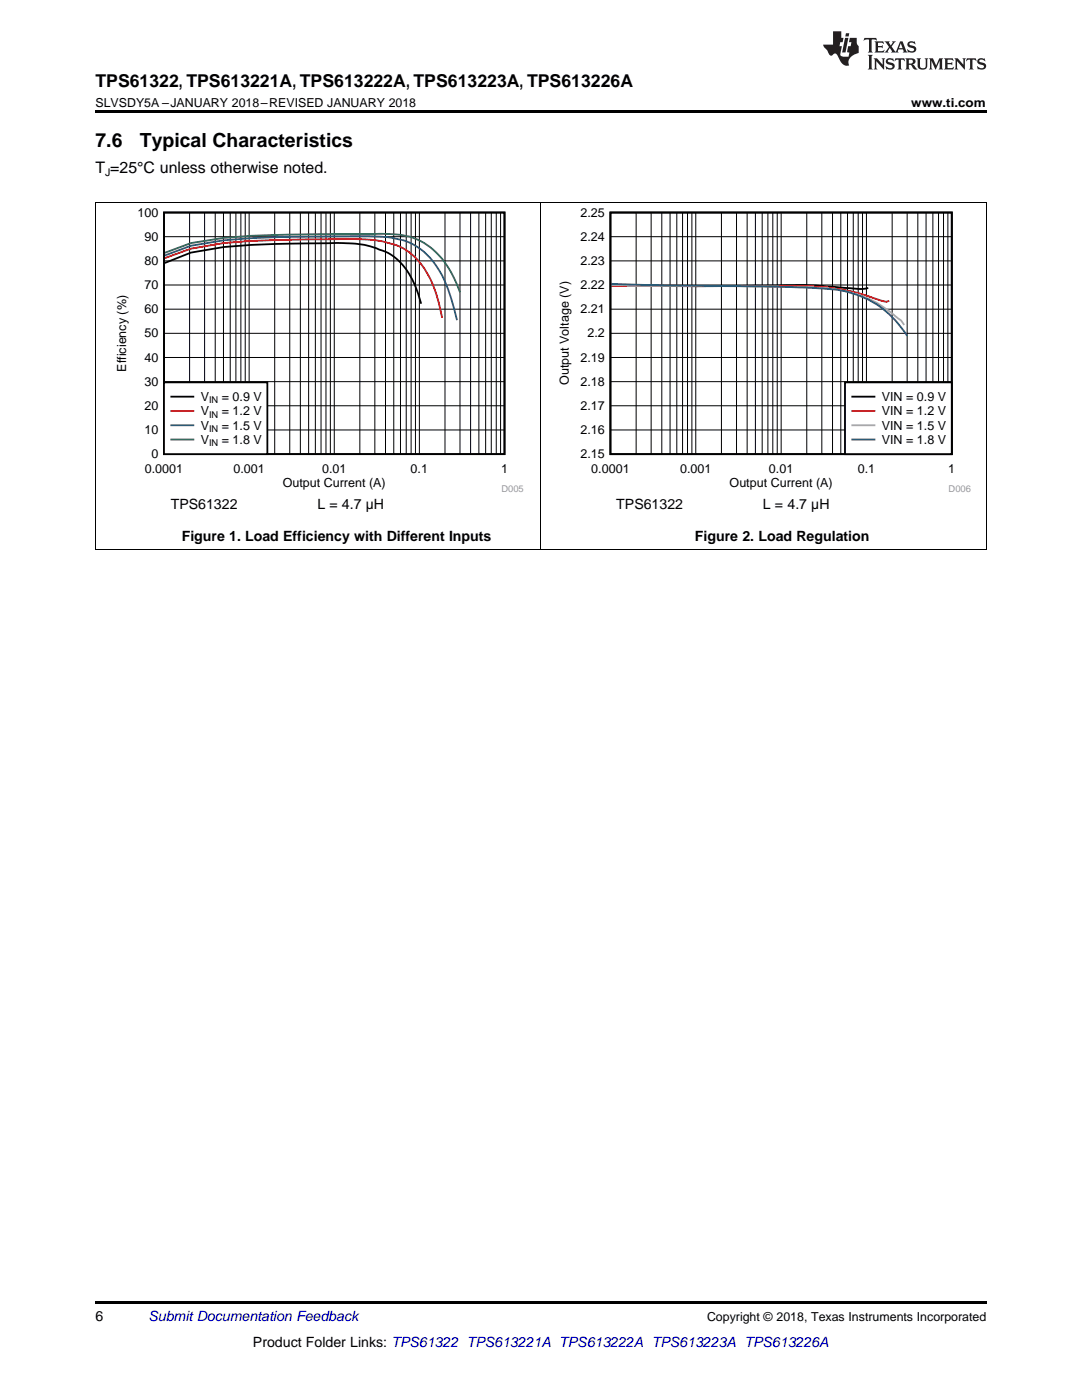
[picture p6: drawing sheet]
<svg xmlns="http://www.w3.org/2000/svg" width="216mm" height="279mm" viewBox="0 0 216 279" stroke-linecap="round" stroke-linejoin="round" font-family="sans-serif">
<path d="M19 109.6h.2zM196.7 109.6h.1zM19 259.7h177.8v.5h-177.8z" fill="#000"/>
<path d="M19.1 40.4v69.2M107.9 40.4v69.2M196.8 40.4v69.2M19 109.6h177.8" fill="none" stroke="#000" stroke-width=".2"/>
<path d="M22.8 41.4h81.7v56.9h-81.7z" fill-rule="evenodd" fill="#fff"/>
<path d="M32.7 42.4h68v48.2h-68zM32.9 52.5l5.2-2.1a104.1 104.1 0 0 1 19.7-1.8h6.5a28.7 28.7 0 0 1 10.8 .9l.6 .3a10.4 10.4 0 0 1 6.5 5.9l1.2 2.9 .6 2" fill="none" stroke="#000" stroke-width=".36"/>
<g fill="none" stroke="#000" stroke-width=".2">
<path d="M32.7 56.9h68M32.7 52.1h68M32.7 47.2h68M37.8 42.4v48.2M40.8 42.4v48.2M42.9 42.4v48.2M44.6 42.4v48.2M45.9 42.4v48.2M47.1 42.4v48.2M48.1 42.4v48.2M48.9 42.4v48.2M49.7 42.4v48.2"/>
<path d="M54.8 42.4v48.2M57.8 42.4v48.2M59.9 42.4v48.2M61.6 42.4v48.2M62.9 42.4v48.2M64.1 42.4v48.2M65 42.4v48.2M65.9 42.4v48.2M66.7 42.4v48.2M71.8 42.4v48.2M74.8 42.4v48.2M76.9 42.4v48.2"/>
<path d="M78.6 42.4v48.2M79.9 42.4v48.2M81.1 42.4v48.2M82 42.4v48.2M82.9 42.4v48.2M83.7 42.4v48.2M88.8 42.4v48.2M91.8 42.4v48.2M93.9 42.4v48.2M95.6 42.4v48.2M96.9 42.4v48.2M98 42.4v48.2"/>
<path d="M99 42.4v48.2M99.9 42.4v48.2M32.7 76.2h68M32.7 71.3h68M32.7 66.5h68M32.7 61.7h68M32.7 85.8h68M32.7 81h68"/>
</g>
<path d="M32.9 51.5l5.2-1.9a101.8 101.8 0 0 1 19.7-1.8h6.5a68.6 68.6 0 0 1 12 .4 12 12 0 0 1 6.5 3.2 19.1 19.1 0 0 1 4.8 9.2l.6 2.8" fill="none" stroke="#f00" stroke-width=".36"/>
<path d="M32.9 51l5.2-2a108.2 108.2 0 0 1 19.7-1.7l14.3-.2a25.5 25.5 0 0 1 9.5 1.3 14.4 14.4 0 0 1 7.2 7.8 44.9 44.9 0 0 1 2.4 7.7" fill="none" stroke="#295c75" stroke-width=".36"/>
<path d="M32.9 50.5l5.2-2a117.2 117.2 0 0 1 22.1-1.7l14.9-.1a16.9 16.9 0 0 1 9.6 1.8 16.8 16.8 0 0 1 6.5 8.3l.6 1.5" fill="none" stroke="#286b49" stroke-width=".36"/>
<path d="M32.7 76.3h20.6v14.3h-20.6z" fill-rule="evenodd" fill="#fff"/>
<path d="M32.7 76.3h20.6v14.3h-20.6zM34.2 79.2h4.4" fill="none" stroke="#000" stroke-width=".36"/>
<path d="M34.2 82h4.4" fill="none" stroke="#f00" stroke-width=".36"/>
<path d="M34.2 84.9h4.4" fill="none" stroke="#295c75" stroke-width=".36"/>
<path d="M34.2 87.7h4.4" fill="none" stroke="#286b49" stroke-width=".36"/>
<path d="M111.1 41.4h82.6v56.9h-82.6z" fill-rule="evenodd" fill="#fff"/>
<path d="M121.8 42.4h68.1v48.2h-68.1zM122 57h29.1a129.1 129.1 0 0 1 13.2 .1l4.2 .3a17.5 17.5 0 0 0 4.7 .1" fill="none" stroke="#000" stroke-width=".37"/>
<g fill="none" stroke="#000" stroke-width=".2">
<path d="M121.8 56.9h68.1M121.8 52.1h68.1M121.8 47.2h68.1M126.9 42.4v48.2M129.9 42.4v48.2M132.1 42.4v48.2M133.7 42.4v48.2M135 42.4v48.2M136.2 42.4v48.2M137.2 42.4v48.2M138.1 42.4v48.2M138.8 42.4v48.2"/>
<path d="M144 42.4v48.2M147 42.4v48.2M149.1 42.4v48.2M150.7 42.4v48.2M152.1 42.4v48.2M153.2 42.4v48.2M154.2 42.4v48.2M155.1 42.4v48.2M155.9 42.4v48.2M161 42.4v48.2M164 42.4v48.2M166.1 42.4v48.2"/>
<path d="M167.8 42.4v48.2M169.1 42.4v48.2M170.3 42.4v48.2M171.2 42.4v48.2M172.1 42.4v48.2M172.9 42.4v48.2M178 42.4v48.2M181 42.4v48.2M183.1 42.4v48.2M184.8 42.4v48.2M186.1 42.4v48.2M187.3 42.4v48.2"/>
<path d="M188.3 42.4v48.2M189.1 42.4v48.2M121.8 76.2h68.1M121.8 71.3h68.1M121.8 66.5h68.1M121.8 61.7h68.1M121.8 85.8h68.1M121.8 81h68.1"/>
</g>
<path d="M122 57.1h35.1a47.1 47.1 0 0 1 19.1 3l.6 .1 .6-.1" fill="none" stroke="#f00" stroke-width=".37"/>
<path d="M122 57l35.7 .2a51.9 51.9 0 0 1 11.3 1 21.9 21.9 0 0 1 10.2 5.3l.6 .5 .6 .9" fill="none" stroke="#aaa" stroke-width=".37"/>
<path d="M122 56.7l11.8 .3 25.1 .3a50 50 0 0 1 10.7 1.1 18.9 18.9 0 0 1 11.4 8.6" fill="none" stroke="#295c75" stroke-width=".37"/>
<path d="M168.6 76.3h21.3v14.3h-21.3z" fill-rule="evenodd" fill="#fff"/>
<path d="M168.6 76.3h21.3v14.3h-21.3zM170.1 79.2h4.4" fill="none" stroke="#000" stroke-width=".37"/>
<path d="M170.1 82h4.4" fill="none" stroke="#f00" stroke-width=".37"/>
<path d="M170.1 84.9h4.4" fill="none" stroke="#aaa" stroke-width=".37"/>
<path d="M170.1 87.7h4.4" fill="none" stroke="#295c75" stroke-width=".37"/>
<path d="M19 40.4h177.8" fill="none" stroke="#000" stroke-width=".2"/>
<path d="M19 22h177.8v.5h-177.8z" fill="#000"/>
<g fill="#231f20">
<path d="M172.5 7.6l-.1 .5 .4-.2h.6v.1v2.1l-.2 .4h.9l-.2-.4v-2.1l.1-.1h.5l.5 .2-.2-.5zM174.5 8.3l.2 .3v1.5l-.2 .4h1.8l.2-.6a1.04 1.04 0 0 1-1.3 .2v-.7h.6l.3 .2v-.6l-.3 .2h-.6v-.6l.8-.1 .4 .3-.2-.5zM176.5 8.3l.9 1.1-.9 1.1h.8l-.2-.2 .4-.7 .5 .7-.2 .2h1.5l-.2-.2 .2-.4h.9l.1 .4-.2 .2h1l-.3-.3-.7-1.9h-.5l-.9 2-.8-1 .9-1h-.8l.1 .3-.4 .5-.3-.6 .1-.2zM179.7 8.6l.4 1h-.7zM181.3 8.4a.63 .63 0 0 0-.2 .7 .63 .63 0 0 0 .6 .4l.6 .2 .1 .2a.75 .75 0 0 1-.7 .4 .75 .75 0 0 1-.6-.5l.1 .7 .1-.1a1.11 1.11 0 0 0 1.5-.6 1.13 1.13 0 0 0-1.2-.8l-.1-.4a1.04 1.04 0 0 1 1.2 .2l-.2-.5-.2 .1-.4-.2zM173.2 10.9l.2 .4v2.2l-.2 .4h1l-.3-.4v-2.2l.3-.4zM174.3 11.6l.3 .4v1.5l-.3 .4h.8l-.2-.4v-1.3l1.5 1.7v-1.9l.2-.4h-.7l.2 .4v.9l-1.1-1.3zM177 11.8a.62 .62 0 0 0-.2 .7 .62 .62 0 0 0 .6 .4l.6 .1 .1 .3a.76 .76 0 0 1-.7 .3 .76 .76 0 0 1-.7-.4l.2 .7 .1-.1a1.11 1.11 0 0 0 1.5-.6 1.13 1.13 0 0 0-1.2-.8l-.1-.4a1.04 1.04 0 0 1 1.2 .2l-.2-.6-.2 .1-.5-.1zM178.7 11.6l-.2 .6a.61 .61 0 0 1 .8-.3v1.6l-.2 .4h.9l-.2-.4v-1.6a.63 .63 0 0 1 .7 .3l-.1-.6zM180.6 11.6l.3 .4v1.5l-.3 .4h1l-.2-.2-.1-.8 .6 .2a.76 .76 0 0 0 1.2 .7l-1-1a.58 .58 0 0 0 .6-.5 .58 .58 0 0 0-.5-.6zM181.4 11.9h.1a.45 .45 0 0 1 .5 .1 .45 .45 0 0 1 .1 .5l-.8 .2zM182.9 11.6l.2 .2a2.17 2.17 0 0 0 .3 1.9 .99 .99 0 0 0 1.6-.6v-1.1l.2-.4h-.7l.2 .2a1.92 1.92 0 0 1-.2 1.8 .6 .6 0 0 1-.9-.5v-1.1l.2-.4zM185.4 11.6l.2 .4v1.5l-.2 .4h.7l-.2-.4v-1.4l.8 1.8 .8-1.8v1.4l-.2 .4h.9l-.2-.4v-1.5l.2-.4h-.8l-.6 1.5-.6-1.5zM188.4 11.6l.2 .4v1.5l-.2 .4h1.8l.1-.6a1.04 1.04 0 0 1-1.2 .1v-.6h.5l.4 .2v-.6l-.4 .2h-.5v-.7h.8l.3 .3-.1-.6zM190.5 11.6l.2 .4v1.5l-.2 .4h.7l-.2-.4v-1.3l1.5 1.7v-1.9l.2-.4h-.7l.2 .4v.9l-1.1-1.3zM192.9 11.6l-.1 .6a.61 .61 0 0 1 .7-.3l.1 1.6-.3 .4h1l-.3-.4 .1-1.6a.63 .63 0 0 1 .7 .3l-.1-.6zM195.2 11.8a.62 .62 0 0 0-.2 .7 .62 .62 0 0 0 .6 .4l.6 .1 .1 .3a.76 .76 0 0 1-.7 .3 .76 .76 0 0 1-.6-.4l.1 .7 .1-.1a1.11 1.11 0 0 0 1.6-.6 1.13 1.13 0 0 0-1.3-.8l-.1-.4a1.04 1.04 0 0 1 1.2 .2l-.1-.6-.2 .1-.5-.1z"/>
<path d="M166.2 6.3v2.6h-1.9v.4l.8 .9a.91 .91 0 0 0 1 .8 .56 .56 0 0 1 .5-.3 .56 .56 0 0 1 .5 .3l.4 .8a1.53 1.53 0 0 0 1.9 1.2 1.54 1.54 0 0 1 1-2.1l.9-.3v-1.4a1.52 1.52 0 0 1-.4-1.6h-1.3l-.2 .8h.5l-.2 .8h-.5l-.1 1v.2l.4 .1-.2 .8a1.93 1.93 0 0 1-1.6-.3l.3-1.8h-.5l.2-.8h.4l.2-.8h-.4v-1.3zM168.6 7.6l-.6 2.9h.7l.6-2.9zM168.8 6.6l-.1 .7h.6l.2-.7z"/>
</g>
<g font-size="3.9">
<text x="19" y="29.3">7.6</text>
<text x="27.9" y="29.3">Typical Characteristics</text>
</g>
<text font-size="3.5" x="19" y="17.3">TPS61322, TPS613221A, TPS613222A, TPS613223A, TPS613226A</text>
<text font-size="3.2" x="19" y="34.4">T =25°C unless otherwise noted.</text>
<g font-size="2.8">
<text x="34.1" y="101.5">TPS61322</text>
<text x="63.3" y="101.5">L = 4.7 µH</text>
<text x="123" y="101.5">TPS61322</text>
<text x="152.2" y="101.5">L = 4.7 µH</text>
<text x="36.3" y="107.9">Figure 1. Load Efficiency with Different Inputs</text>
<text x="138.7" y="107.9">Figure 2. Load Regulation</text>
<text x="19" y="263.6">6</text>
<text x="50.5" y="268.9">Product Folder Links: TPS61322 TPS613221A TPS613222A TPS613223A TPS613226A</text>
</g>
<text font-size="2.8" fill="#0000c8" x="29.6" y="263.6">Submit Documentation Feedback</text>
<g font-size="2.5">
<text x="19" y="21.4">SLVSDY5A –JANUARY 2018–REVISED JANUARY 2018</text>
<text x="181.8" y="21.4">www.ti.com</text>
<text x="27.4" y="43.2">100</text>
<text x="115.8" y="43.2">2.25</text>
<text x="28.8" y="52.9">80</text>
<text x="28.8" y="48.1">90</text>
<text x="115.8" y="52.9">2.23</text>
<text x="115.8" y="48.1">2.24</text>
<text x="28.8" y="57.7">70</text>
<text x="115.8" y="57.7">2.22</text>
<text x="28.8" y="62.5">60</text>
<text x="115.8" y="62.5">2.21</text>
<text x="28.8" y="67.3">50</text>
<text x="117.2" y="67.3">2.2</text>
<text x="25.2" y="74.2" transform="rotate(-90 25.2 74.2)">Efficiency (%)</text>
<text x="28.8" y="77">30</text>
<text x="28.8" y="72.2">40</text>
<text x="113.5" y="76.9" transform="rotate(-90 113.5 76.9)">Output Voltage (V)</text>
<text x="115.8" y="77">2.18</text>
<text x="115.8" y="72.2">2.19</text>
<text x="28.8" y="81.8">20</text>
<text x="40" y="80">V</text>
<text x="40" y="82.9">V</text>
<text x="44.3" y="80">= 0.9 V</text>
<text x="44.3" y="82.9">= 1.2 V</text>
<text x="115.8" y="81.8">2.17</text>
<text x="176" y="80">VIN = 0.9 V</text>
<text x="176" y="82.9">VIN = 1.2 V</text>
<text x="28.8" y="86.6">10</text>
<text x="40" y="85.8">V</text>
<text x="40" y="88.6">V</text>
<text x="44.3" y="85.8">= 1.5 V</text>
<text x="44.3" y="88.6">= 1.8 V</text>
<text x="115.8" y="86.6">2.16</text>
<text x="176" y="85.8">VIN = 1.5 V</text>
<text x="176" y="88.6">VIN = 1.8 V</text>
<text x="28.9" y="94.3">0.0001</text>
<text x="30.2" y="91.4">0</text>
<text x="46.6" y="94.3">0.001</text>
<text x="64.3" y="94.3">0.01</text>
<text x="81.9" y="94.3">0.1</text>
<text x="100" y="94.3">1</text>
<text x="115.8" y="91.4">2.15</text>
<text x="118" y="94.3">0.0001</text>
<text x="135.7" y="94.3">0.001</text>
<text x="153.4" y="94.3">0.01</text>
<text x="171.2" y="94.3">0.1</text>
<text x="189.2" y="94.3">1</text>
<text x="56.4" y="97.2">Output Current (A)</text>
<text x="145.6" y="97.2">Output Current (A)</text>
<text x="141.1" y="263.6">Copyright © 2018, Texas Instruments Incorporated</text>
</g>
<text font-size="2.1" x="21" y="35.1">J</text>
<g font-size="1.9">
<text x="41.7" y="80.5">IN</text>
<text x="41.7" y="83.3">IN</text>
<text x="41.7" y="86.2">IN</text>
<text x="41.7" y="89">IN</text>
</g>
<g font-size="1.9" fill="#999">
<text x="100" y="98.2">D005</text>
<text x="189.3" y="98.2">D006</text>
</g>
</svg>
